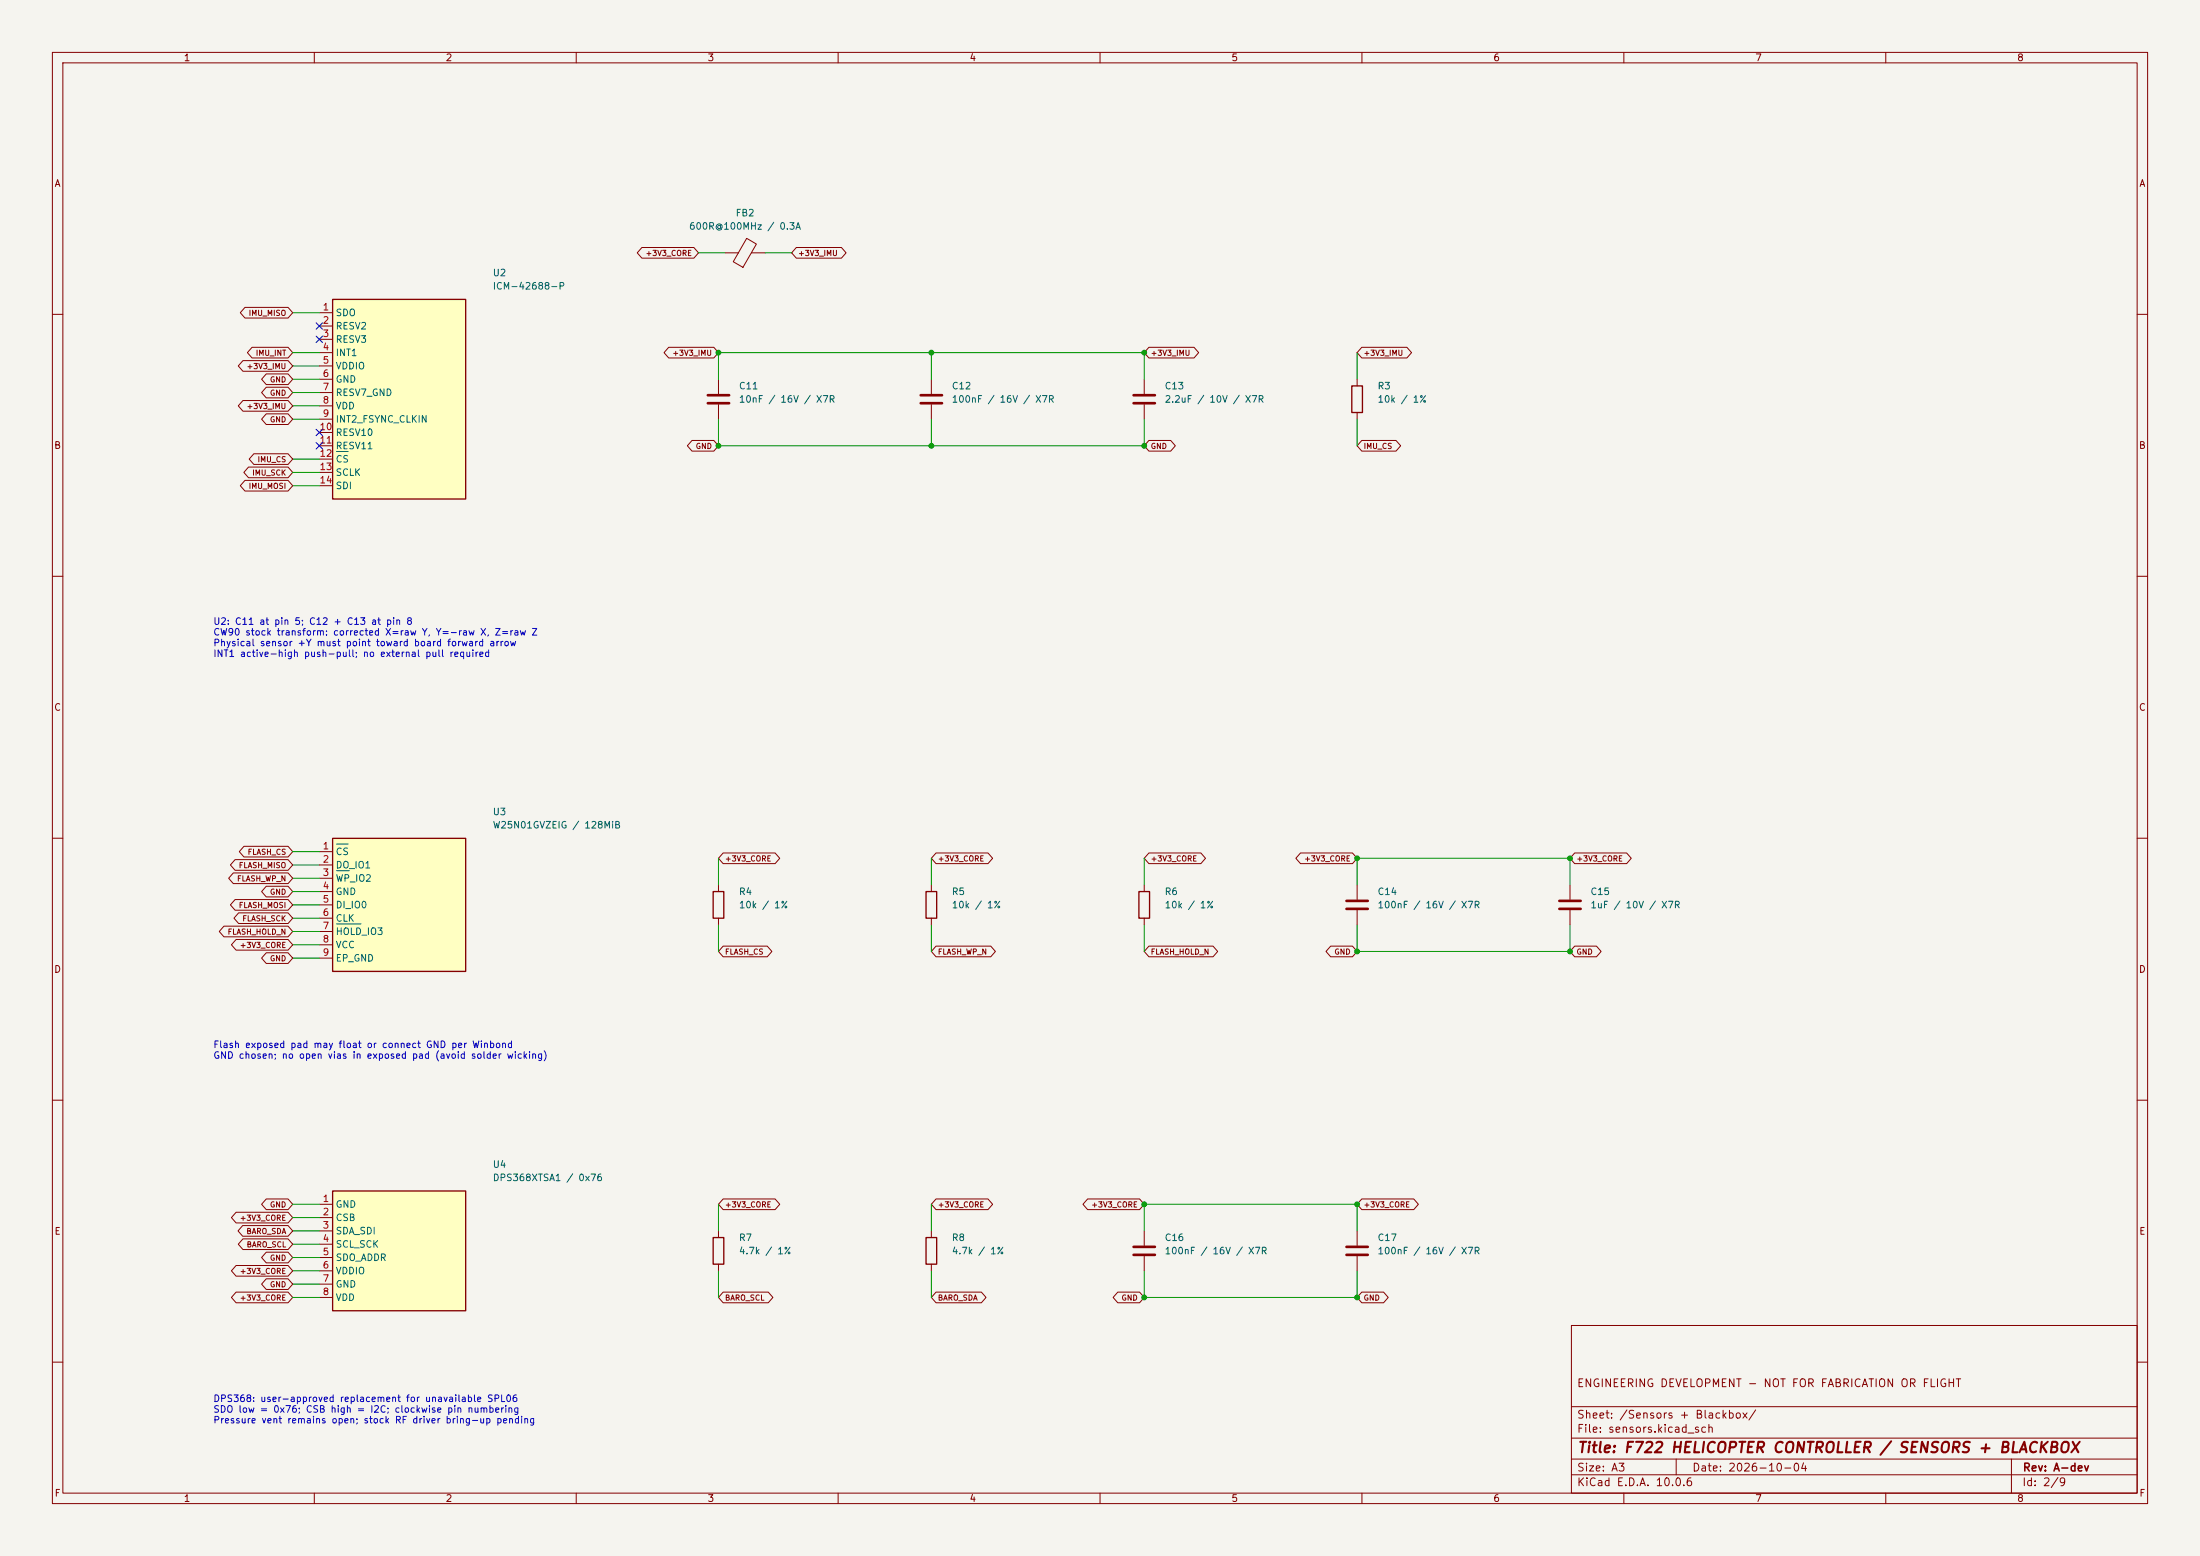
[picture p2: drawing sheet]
(kicad_sch (version 20250114) (generator "eeschema") (paper "A3") (title_block (title "F722 HELICOPTER CONTROLLER / SENSORS + BLACKBOX") (date "2026-10-04") (rev "A-dev") (comment 1 "ENGINEERING DEVELOPMENT - NOT FOR FABRICATION OR FLIGHT")) (lib_symbols (symbol "F722_Heli:ICM42688P" (exclude_from_sim no) (in_bom yes) (on_board yes) (property "Reference" "U" (at 0 21.59 0) (effects (font (size 1.27 1.27)))) (property "Value" "ICM42688P" (at 0 24.130000000000003 0) (effects (font (size 1.27 1.27)))) (symbol "ICM42688P_0_1" (rectangle (start -12.7 19.05) (end 12.7 -19.05) (stroke (width 0.254) (type default)) (fill (type background)))) (symbol "ICM42688P_1_1" (pin output line (at -15.24 16.51 0) (length 2.54) (name "SDO" (effects (font (size 1.27 1.27)))) (number "1" (effects (font (size 1.27 1.27))))) (pin passive line (at -15.24 13.97 0) (length 2.54) (name "RESV2" (effects (font (size 1.27 1.27)))) (number "2" (effects (font (size 1.27 1.27))))) (pin passive line (at -15.24 11.43 0) (length 2.54) (name "RESV3" (effects (font (size 1.27 1.27)))) (number "3" (effects (font (size 1.27 1.27))))) (pin output line (at -15.24 8.89 0) (length 2.54) (name "INT1" (effects (font (size 1.27 1.27)))) (number "4" (effects (font (size 1.27 1.27))))) (pin power_in line (at -15.24 6.350000000000001 0) (length 2.54) (name "VDDIO" (effects (font (size 1.27 1.27)))) (number "5" (effects (font (size 1.27 1.27))))) (pin power_in line (at -15.24 3.8100000000000005 0) (length 2.54) (name "GND" (effects (font (size 1.27 1.27)))) (number "6" (effects (font (size 1.27 1.27))))) (pin power_in line (at -15.24 1.2699999999999996 0) (length 2.54) (name "RESV7_GND" (effects (font (size 1.27 1.27)))) (number "7" (effects (font (size 1.27 1.27))))) (pin power_in line (at -15.24 -1.2699999999999996 0) (length 2.54) (name "VDD" (effects (font (size 1.27 1.27)))) (number "8" (effects (font (size 1.27 1.27))))) (pin input line (at -15.24 -3.8099999999999987 0) (length 2.54) (name "INT2_FSYNC_CLKIN" (effects (font (size 1.27 1.27)))) (number "9" (effects (font (size 1.27 1.27))))) (pin passive line (at -15.24 -6.349999999999998 0) (length 2.54) (name "RESV10" (effects (font (size 1.27 1.27)))) (number "10" (effects (font (size 1.27 1.27))))) (pin passive line (at -15.24 -8.89 0) (length 2.54) (name "RESV11" (effects (font (size 1.27 1.27)))) (number "11" (effects (font (size 1.27 1.27))))) (pin input line (at -15.24 -11.43 0) (length 2.54) (name "~{CS}" (effects (font (size 1.27 1.27)))) (number "12" (effects (font (size 1.27 1.27))))) (pin input line (at -15.24 -13.970000000000002 0) (length 2.54) (name "SCLK" (effects (font (size 1.27 1.27)))) (number "13" (effects (font (size 1.27 1.27))))) (pin input line (at -15.24 -16.51 0) (length 2.54) (name "SDI" (effects (font (size 1.27 1.27)))) (number "14" (effects (font (size 1.27 1.27)))))) (property "ki_fp_filters" "F722_Heli:LGA-14_3x2.5mm_P0.5mm_LayoutBorder3x4y" (at 0 0 0) (effects (font (size 1.27 1.27)) (hide yes)))) (symbol "F722_Heli:FerriteBead" (pin_numbers (hide yes)) (pin_names (offset 0)) (exclude_from_sim no) (in_bom yes) (on_board yes) (property "Reference" "FB" (at -3.81 0.635 90) (effects (font (size 1.27 1.27)))) (property "Value" "FerriteBead" (at 3.81 0 90) (effects (font (size 1.27 1.27)))) (property "Footprint" "" (at -1.778 0 90) (effects (font (size 1.27 1.27)) (hide yes))) (property "Datasheet" "~" (at 0 0 0) (effects (font (size 1.27 1.27)) (hide yes))) (property "Description" "Ferrite bead" (at 0 0 0) (effects (font (size 1.27 1.27)) (hide yes))) (property "ki_keywords" "L ferrite bead inductor filter" (at 0 0 0) (effects (font (size 1.27 1.27)) (hide yes))) (property "ki_fp_filters" "Inductor_* L_* *Ferrite* F722_Heli:Murata_BLM15AG_0402" (at 0 0 0) (effects (font (size 1.27 1.27)) (hide yes))) (symbol "FerriteBead_0_1" (polyline (pts (xy -2.7686 0.4064) (xy -1.7018 2.2606) (xy 2.7686 -0.3048) (xy 1.6764 -2.159) (xy -2.7686 0.4064)) (stroke (width 0) (type default)) (fill (type none))) (polyline (pts (xy 0 1.27) (xy 0 1.2954)) (stroke (width 0) (type default)) (fill (type none))) (polyline (pts (xy 0 -1.27) (xy 0 -1.2192)) (stroke (width 0) (type default)) (fill (type none)))) (symbol "FerriteBead_1_1" (pin passive line (at 0 3.81 270) (length 2.54) (name "~" (effects (font (size 1.27 1.27)))) (number "1" (effects (font (size 1.27 1.27))))) (pin passive line (at 0 -3.81 90) (length 2.54) (name "~" (effects (font (size 1.27 1.27)))) (number "2" (effects (font (size 1.27 1.27)))))) (embedded_fonts no)) (symbol "F722_Heli:C" (pin_numbers (hide yes)) (pin_names (offset 0.254)) (exclude_from_sim no) (in_bom yes) (on_board yes) (property "Reference" "C" (at 0.635 2.54 0) (effects (font (size 1.27 1.27)) (justify left))) (property "Value" "C" (at 0.635 -2.54 0) (effects (font (size 1.27 1.27)) (justify left))) (property "Footprint" "" (at 0.9652 -3.81 0) (effects (font (size 1.27 1.27)) (hide yes))) (property "Datasheet" "~" (at 0 0 0) (effects (font (size 1.27 1.27)) (hide yes))) (property "Description" "Unpolarized capacitor" (at 0 0 0) (effects (font (size 1.27 1.27)) (hide yes))) (property "ki_keywords" "cap capacitor" (at 0 0 0) (effects (font (size 1.27 1.27)) (hide yes))) (property "ki_fp_filters" "C_* F722_Heli:C_0402_1005Metric F722_Heli:C_0603_1608Metric F722_Heli:C_0805_2012Metric F722_Heli:Murata_GRM155Z71A225KE44_0402" (at 0 0 0) (effects (font (size 1.27 1.27)) (hide yes))) (symbol "C_0_1" (polyline (pts (xy -2.032 0.762) (xy 2.032 0.762)) (stroke (width 0.508) (type default)) (fill (type none))) (polyline (pts (xy -2.032 -0.762) (xy 2.032 -0.762)) (stroke (width 0.508) (type default)) (fill (type none)))) (symbol "C_1_1" (pin passive line (at 0 3.81 270) (length 2.794) (name "~" (effects (font (size 1.27 1.27)))) (number "1" (effects (font (size 1.27 1.27))))) (pin passive line (at 0 -3.81 90) (length 2.794) (name "~" (effects (font (size 1.27 1.27)))) (number "2" (effects (font (size 1.27 1.27)))))) (embedded_fonts no)) (symbol "F722_Heli:R" (pin_numbers (hide yes)) (pin_names (offset 0)) (exclude_from_sim no) (in_bom yes) (on_board yes) (property "Reference" "R" (at 2.032 0 90) (effects (font (size 1.27 1.27)))) (property "Value" "R" (at 0 0 90) (effects (font (size 1.27 1.27)))) (property "Footprint" "" (at -1.778 0 90) (effects (font (size 1.27 1.27)) (hide yes))) (property "Datasheet" "~" (at 0 0 0) (effects (font (size 1.27 1.27)) (hide yes))) (property "Description" "Resistor" (at 0 0 0) (effects (font (size 1.27 1.27)) (hide yes))) (property "ki_keywords" "R res resistor" (at 0 0 0) (effects (font (size 1.27 1.27)) (hide yes))) (property "ki_fp_filters" "R_* F722_Heli:Panasonic_ERJPA2_0402 F722_Heli:R_0402_1005Metric F722_Heli:R_0603_1608Metric F722_YAGEO:R_0201_0603Metric_YAGEO_AC" (at 0 0 0) (effects (font (size 1.27 1.27)) (hide yes))) (symbol "R_0_1" (rectangle (start -1.016 -2.54) (end 1.016 2.54) (stroke (width 0.254) (type default)) (fill (type none)))) (symbol "R_1_1" (pin passive line (at 0 3.81 270) (length 1.27) (name "~" (effects (font (size 1.27 1.27)))) (number "1" (effects (font (size 1.27 1.27))))) (pin passive line (at 0 -3.81 90) (length 1.27) (name "~" (effects (font (size 1.27 1.27)))) (number "2" (effects (font (size 1.27 1.27)))))) (embedded_fonts no)) (symbol "F722_Heli:W25N01GVZEIG" (exclude_from_sim no) (in_bom yes) (on_board yes) (property "Reference" "U" (at 0 15.239999999999998 0) (effects (font (size 1.27 1.27)))) (property "Value" "W25N01GVZEIG" (at 0 17.78 0) (effects (font (size 1.27 1.27)))) (symbol "W25N01GVZEIG_0_1" (rectangle (start -12.7 12.7) (end 12.7 -12.7) (stroke (width 0.254) (type default)) (fill (type background)))) (symbol "W25N01GVZEIG_1_1" (pin input line (at -15.24 10.16 0) (length 2.54) (name "~{CS}" (effects (font (size 1.27 1.27)))) (number "1" (effects (font (size 1.27 1.27))))) (pin bidirectional line (at -15.24 7.619999999999999 0) (length 2.54) (name "DO_IO1" (effects (font (size 1.27 1.27)))) (number "2" (effects (font (size 1.27 1.27))))) (pin bidirectional line (at -15.24 5.079999999999999 0) (length 2.54) (name "~{WP}_IO2" (effects (font (size 1.27 1.27)))) (number "3" (effects (font (size 1.27 1.27))))) (pin power_in line (at -15.24 2.539999999999999 0) (length 2.54) (name "GND" (effects (font (size 1.27 1.27)))) (number "4" (effects (font (size 1.27 1.27))))) (pin bidirectional line (at -15.24 0.0 0) (length 2.54) (name "DI_IO0" (effects (font (size 1.27 1.27)))) (number "5" (effects (font (size 1.27 1.27))))) (pin input line (at -15.24 -2.540000000000001 0) (length 2.54) (name "CLK" (effects (font (size 1.27 1.27)))) (number "6" (effects (font (size 1.27 1.27))))) (pin bidirectional line (at -15.24 -5.080000000000002 0) (length 2.54) (name "~{HOLD}_IO3" (effects (font (size 1.27 1.27)))) (number "7" (effects (font (size 1.27 1.27))))) (pin power_in line (at -15.24 -7.620000000000001 0) (length 2.54) (name "VCC" (effects (font (size 1.27 1.27)))) (number "8" (effects (font (size 1.27 1.27))))) (pin passive line (at -15.24 -10.16 0) (length 2.54) (name "EP_GND" (effects (font (size 1.27 1.27)))) (number "9" (effects (font (size 1.27 1.27)))))) (property "ki_fp_filters" "F722_Heli:WSON-8-1EP_8x6mm_P1.27mm_EP3.4x4.3mm" (at 0 0 0) (effects (font (size 1.27 1.27)) (hide yes)))) (symbol "F722_Heli:DPS368XTSA1" (exclude_from_sim no) (in_bom yes) (on_board yes) (property "Reference" "U" (at 0 13.969999999999999 0) (effects (font (size 1.27 1.27)))) (property "Value" "DPS368XTSA1" (at 0 16.509999999999998 0) (effects (font (size 1.27 1.27)))) (symbol "DPS368XTSA1_0_1" (rectangle (start -12.7 11.43) (end 12.7 -11.43) (stroke (width 0.254) (type default)) (fill (type background)))) (symbol "DPS368XTSA1_1_1" (pin power_in line (at -15.24 8.89 0) (length 2.54) (name "GND" (effects (font (size 1.27 1.27)))) (number "1" (effects (font (size 1.27 1.27))))) (pin input line (at -15.24 6.35 0) (length 2.54) (name "CSB" (effects (font (size 1.27 1.27)))) (number "2" (effects (font (size 1.27 1.27))))) (pin bidirectional line (at -15.24 3.8099999999999996 0) (length 2.54) (name "SDA_SDI" (effects (font (size 1.27 1.27)))) (number "3" (effects (font (size 1.27 1.27))))) (pin input line (at -15.24 1.2699999999999996 0) (length 2.54) (name "SCL_SCK" (effects (font (size 1.27 1.27)))) (number "4" (effects (font (size 1.27 1.27))))) (pin input line (at -15.24 -1.2699999999999996 0) (length 2.54) (name "SDO_ADDR" (effects (font (size 1.27 1.27)))) (number "5" (effects (font (size 1.27 1.27))))) (pin power_in line (at -15.24 -3.8100000000000005 0) (length 2.54) (name "VDDIO" (effects (font (size 1.27 1.27)))) (number "6" (effects (font (size 1.27 1.27))))) (pin power_in line (at -15.24 -6.350000000000001 0) (length 2.54) (name "GND" (effects (font (size 1.27 1.27)))) (number "7" (effects (font (size 1.27 1.27))))) (pin power_in line (at -15.24 -8.89 0) (length 2.54) (name "VDD" (effects (font (size 1.27 1.27)))) (number "8" (effects (font (size 1.27 1.27)))))) (property "ki_fp_filters" "F722_Heli:Infineon_DPS368_VLGA-8_2.5x2mm_SMD" (at 0 0 0) (effects (font (size 1.27 1.27)) (hide yes))))) (symbol (lib_id "F722_Heli:ICM42688P") (at 76.2 76.2 0) (unit 1) (in_bom yes) (on_board yes) (dnp no) (property "Reference" "U2" (at 93.98 52.07 0) (effects (font (size 1.27 1.27)) (justify left))) (property "Value" "ICM-42688-P" (at 93.98 54.61 0) (effects (font (size 1.27 1.27)) (justify left))) (property "Footprint" "F722_Heli:LGA-14_3x2.5mm_P0.5mm_LayoutBorder3x4y" (at 76.2 76.2 0) (effects (font (size 1 1)) (hide yes))) (property "MPN" "ICM-42688-P" (at 76.2 76.2 0) (effects (font (size 1 1)) (hide yes))) (property "Manufacturer" "TDK InvenSense" (at 76.2 76.2 0) (effects (font (size 1 1)) (hide yes))) (property "LCSC" "C1850418" (at 76.2 76.2 0) (effects (font (size 1 1)) (hide yes))) (property "Datasheet" "https://product.tdk.com/system/files/dam/doc/product/sensor/mortion-inertial/imu/data_sheet/ds-000347-icm-42688-p-v1.6.pdf" (at 76.2 76.2 0) (effects (font (size 1 1)) (hide yes))) (property "Supplier" "https://jlcpcb.com/partdetail/ICM-42688-P/C1850418" (at 76.2 76.2 0) (effects (font (size 1 1)) (hide yes))) (pin "1") (pin "2") (pin "3") (pin "4") (pin "5") (pin "6") (pin "7") (pin "8") (pin "9") (pin "10") (pin "11") (pin "12") (pin "13") (pin "14")) (wire (pts (xy 60.96 59.69) (xy 55.88 59.69)) (stroke (width 0) (type default))) (global_label "IMU_MISO" (shape bidirectional) (at 55.88 59.69 180.0) (effects (font (size 1.016 1.016)) (justify right)) (property "Intersheetrefs" "${INTERSHEET_REFS}" (at 55.88 59.69 180.0) (effects (font (size 1.016 1.016)) (hide yes)))) (no_connect (at 60.96 62.23)) (no_connect (at 60.96 64.77)) (wire (pts (xy 60.96 67.31) (xy 55.88 67.31)) (stroke (width 0) (type default))) (global_label "IMU_INT" (shape bidirectional) (at 55.88 67.31 180.0) (effects (font (size 1.016 1.016)) (justify right)) (property "Intersheetrefs" "${INTERSHEET_REFS}" (at 55.88 67.31 180.0) (effects (font (size 1.016 1.016)) (hide yes)))) (wire (pts (xy 60.96 69.85) (xy 55.88 69.85)) (stroke (width 0) (type default))) (global_label "+3V3_IMU" (shape bidirectional) (at 55.88 69.85 180.0) (effects (font (size 1.016 1.016)) (justify right)) (property "Intersheetrefs" "${INTERSHEET_REFS}" (at 55.88 69.85 180.0) (effects (font (size 1.016 1.016)) (hide yes)))) (wire (pts (xy 60.96 72.39) (xy 55.88 72.39)) (stroke (width 0) (type default))) (global_label "GND" (shape bidirectional) (at 55.88 72.39 180.0) (effects (font (size 1.016 1.016)) (justify right)) (property "Intersheetrefs" "${INTERSHEET_REFS}" (at 55.88 72.39 180.0) (effects (font (size 1.016 1.016)) (hide yes)))) (wire (pts (xy 60.96 74.93) (xy 55.88 74.93)) (stroke (width 0) (type default))) (global_label "GND" (shape bidirectional) (at 55.88 74.93 180.0) (effects (font (size 1.016 1.016)) (justify right)) (property "Intersheetrefs" "${INTERSHEET_REFS}" (at 55.88 74.93 180.0) (effects (font (size 1.016 1.016)) (hide yes)))) (wire (pts (xy 60.96 77.47) (xy 55.88 77.47)) (stroke (width 0) (type default))) (global_label "+3V3_IMU" (shape bidirectional) (at 55.88 77.47 180.0) (effects (font (size 1.016 1.016)) (justify right)) (property "Intersheetrefs" "${INTERSHEET_REFS}" (at 55.88 77.47 180.0) (effects (font (size 1.016 1.016)) (hide yes)))) (wire (pts (xy 60.96 80.01) (xy 55.88 80.01)) (stroke (width 0) (type default))) (global_label "GND" (shape bidirectional) (at 55.88 80.01 180.0) (effects (font (size 1.016 1.016)) (justify right)) (property "Intersheetrefs" "${INTERSHEET_REFS}" (at 55.88 80.01 180.0) (effects (font (size 1.016 1.016)) (hide yes)))) (no_connect (at 60.96 82.55)) (no_connect (at 60.96 85.09)) (wire (pts (xy 60.96 87.63) (xy 55.88 87.63)) (stroke (width 0) (type default))) (global_label "IMU_CS" (shape bidirectional) (at 55.88 87.63 180.0) (effects (font (size 1.016 1.016)) (justify right)) (property "Intersheetrefs" "${INTERSHEET_REFS}" (at 55.88 87.63 180.0) (effects (font (size 1.016 1.016)) (hide yes)))) (wire (pts (xy 60.96 90.17) (xy 55.88 90.17)) (stroke (width 0) (type default))) (global_label "IMU_SCK" (shape bidirectional) (at 55.88 90.17 180.0) (effects (font (size 1.016 1.016)) (justify right)) (property "Intersheetrefs" "${INTERSHEET_REFS}" (at 55.88 90.17 180.0) (effects (font (size 1.016 1.016)) (hide yes)))) (wire (pts (xy 60.96 92.71) (xy 55.88 92.71)) (stroke (width 0) (type default))) (global_label "IMU_MOSI" (shape bidirectional) (at 55.88 92.71 180.0) (effects (font (size 1.016 1.016)) (justify right)) (property "Intersheetrefs" "${INTERSHEET_REFS}" (at 55.88 92.71 180.0) (effects (font (size 1.016 1.016)) (hide yes)))) (symbol (lib_id "F722_Heli:FerriteBead") (at 142.24 48.26 90) (unit 1) (in_bom yes) (on_board yes) (dnp no) (property "Reference" "FB2" (at 142.24 40.64 90) (effects (font (size 1.27 1.27)))) (property "Value" "600R@100MHz / 0.3A" (at 142.24 43.18 90) (effects (font (size 1.27 1.27)))) (property "Footprint" "F722_Heli:Murata_BLM15AG_0402" (at 142.24 48.26 0) (effects (font (size 1 1)) (hide yes))) (property "MPN" "BLM15AG601SN1D" (at 142.24 48.26 0) (effects (font (size 1 1)) (hide yes))) (property "Manufacturer" "Murata" (at 142.24 48.26 0) (effects (font (size 1 1)) (hide yes))) (property "LCSC" "C76884" (at 142.24 48.26 0) (effects (font (size 1 1)) (hide yes))) (property "Datasheet" "https://www.murata.com/products/productdata/8796740059166/ENFA0018.pdf?1730777411000=" (at 142.24 48.26 0) (effects (font (size 1 1)) (hide yes))) (property "Supplier" "https://jlcpcb.com/partdetail/BLM15AG601SN1D/C76884" (at 142.24 48.26 0) (effects (font (size 1 1)) (hide yes))) (pin "1") (pin "2")) (wire (pts (xy 138.43 48.26) (xy 133.35 48.26)) (stroke (width 0) (type default))) (global_label "+3V3_CORE" (shape bidirectional) (at 133.35 48.26 180.0) (effects (font (size 1.016 1.016)) (justify right)) (property "Intersheetrefs" "${INTERSHEET_REFS}" (at 133.35 48.26 180.0) (effects (font (size 1.016 1.016)) (hide yes)))) (wire (pts (xy 146.05 48.26) (xy 151.13 48.26)) (stroke (width 0) (type default))) (global_label "+3V3_IMU" (shape bidirectional) (at 151.13 48.26 0.0) (effects (font (size 1.016 1.016)) (justify left)) (property "Intersheetrefs" "${INTERSHEET_REFS}" (at 151.13 48.26 0.0) (effects (font (size 1.016 1.016)) (hide yes)))) (symbol (lib_id "F722_Heli:C") (at 137.16 76.2 0) (unit 1) (in_bom yes) (on_board yes) (dnp no) (property "Reference" "C11" (at 140.97 73.66 0) (effects (font (size 1.27 1.27)) (justify left))) (property "Value" "10nF / 16V / X7R" (at 140.97 76.2 0) (effects (font (size 1.27 1.27)) (justify left))) (property "Footprint" "F722_Heli:C_0402_1005Metric" (at 137.16 76.2 0) (effects (font (size 1 1)) (hide yes))) (property "MPN" "CL05B103KO5NNNC" (at 137.16 76.2 0) (effects (font (size 1 1)) (hide yes))) (property "Manufacturer" "Samsung Electro-Mechanics" (at 137.16 76.2 0) (effects (font (size 1 1)) (hide yes))) (property "LCSC" "C318577" (at 137.16 76.2 0) (effects (font (size 1 1)) (hide yes))) (property "Supplier" "https://www.lcsc.com/product-detail/C318577.html" (at 137.16 76.2 0) (effects (font (size 1 1)) (hide yes))) (pin "1") (pin "2")) (wire (pts (xy 137.16 72.39) (xy 137.16 67.31)) (stroke (width 0) (type default))) (global_label "+3V3_IMU" (shape bidirectional) (at 137.16 67.31 180) (effects (font (size 1.016 1.016)) (justify right)) (property "Intersheetrefs" "${INTERSHEET_REFS}" (at 137.16 67.31 0) (effects (font (size 1.016 1.016)) (hide yes)))) (wire (pts (xy 137.16 80.01) (xy 137.16 85.09)) (stroke (width 0) (type default))) (global_label "GND" (shape bidirectional) (at 137.16 85.09 180) (effects (font (size 1.016 1.016)) (justify right)) (property "Intersheetrefs" "${INTERSHEET_REFS}" (at 137.16 85.09 0) (effects (font (size 1.016 1.016)) (hide yes)))) (symbol (lib_id "F722_Heli:C") (at 177.8 76.2 0) (unit 1) (in_bom yes) (on_board yes) (dnp no) (property "Reference" "C12" (at 181.61 73.66 0) (effects (font (size 1.27 1.27)) (justify left))) (property "Value" "100nF / 16V / X7R" (at 181.61 76.2 0) (effects (font (size 1.27 1.27)) (justify left))) (property "Footprint" "F722_Heli:C_0402_1005Metric" (at 177.8 76.2 0) (effects (font (size 1 1)) (hide yes))) (property "MPN" "CL05B104KO5NNNC" (at 177.8 76.2 0) (effects (font (size 1 1)) (hide yes))) (property "Manufacturer" "Samsung Electro-Mechanics" (at 177.8 76.2 0) (effects (font (size 1 1)) (hide yes))) (property "LCSC" "C1525" (at 177.8 76.2 0) (effects (font (size 1 1)) (hide yes))) (property "Supplier" "https://www.lcsc.com/product-detail/C1525.html" (at 177.8 76.2 0) (effects (font (size 1 1)) (hide yes))) (pin "1") (pin "2")) (wire (pts (xy 177.8 72.39) (xy 177.8 67.31)) (stroke (width 0) (type default))) (wire (pts (xy 177.8 80.01) (xy 177.8 85.09)) (stroke (width 0) (type default))) (symbol (lib_id "F722_Heli:C") (at 218.44 76.2 0) (unit 1) (in_bom yes) (on_board yes) (dnp no) (property "Reference" "C13" (at 222.25 73.66 0) (effects (font (size 1.27 1.27)) (justify left))) (property "Value" "2.2uF / 10V / X7R" (at 222.25 76.2 0) (effects (font (size 1.27 1.27)) (justify left))) (property "Footprint" "F722_Heli:C_0603_1608Metric" (at 218.44 76.2 0) (effects (font (size 1 1)) (hide yes))) (property "MPN" "CL10B225KP8NNNC" (at 218.44 76.2 0) (effects (font (size 1 1)) (hide yes))) (property "Manufacturer" "Samsung Electro-Mechanics" (at 218.44 76.2 0) (effects (font (size 1 1)) (hide yes))) (property "LCSC" "C100082" (at 218.44 76.2 0) (effects (font (size 1 1)) (hide yes))) (property "Supplier" "https://www.lcsc.com/product-detail/C100082.html" (at 218.44 76.2 0) (effects (font (size 1 1)) (hide yes))) (pin "1") (pin "2")) (wire (pts (xy 218.44 72.39) (xy 218.44 67.31)) (stroke (width 0) (type default))) (global_label "+3V3_IMU" (shape bidirectional) (at 218.44 67.31 0) (effects (font (size 1.016 1.016)) (justify left)) (property "Intersheetrefs" "${INTERSHEET_REFS}" (at 218.44 67.31 0) (effects (font (size 1.016 1.016)) (hide yes)))) (wire (pts (xy 218.44 80.01) (xy 218.44 85.09)) (stroke (width 0) (type default))) (global_label "GND" (shape bidirectional) (at 218.44 85.09 0) (effects (font (size 1.016 1.016)) (justify left)) (property "Intersheetrefs" "${INTERSHEET_REFS}" (at 218.44 85.09 0) (effects (font (size 1.016 1.016)) (hide yes)))) (symbol (lib_id "F722_Heli:R") (at 259.08 76.2 0) (unit 1) (in_bom yes) (on_board yes) (dnp no) (property "Reference" "R3" (at 262.89 73.66 0) (effects (font (size 1.27 1.27)) (justify left))) (property "Value" "10k / 1%" (at 262.89 76.2 0) (effects (font (size 1.27 1.27)) (justify left))) (property "Footprint" "F722_Heli:R_0402_1005Metric" (at 259.08 76.2 0) (effects (font (size 1 1)) (hide yes))) (property "MPN" "0402WGF1002TCE" (at 259.08 76.2 0) (effects (font (size 1 1)) (hide yes))) (property "Manufacturer" "UNI-ROYAL (Uniroyal Elec)" (at 259.08 76.2 0) (effects (font (size 1 1)) (hide yes))) (property "LCSC" "C25744" (at 259.08 76.2 0) (effects (font (size 1 1)) (hide yes))) (property "Supplier" "https://jlcpcb.com/partdetail/26487-0402WGF1002TCE/C25744" (at 259.08 76.2 0) (effects (font (size 1 1)) (hide yes))) (pin "1") (pin "2")) (wire (pts (xy 259.08 72.39) (xy 259.08 67.31)) (stroke (width 0) (type default))) (global_label "+3V3_IMU" (shape bidirectional) (at 259.08 67.31 0) (effects (font (size 1.016 1.016)) (justify left)) (property "Intersheetrefs" "${INTERSHEET_REFS}" (at 259.08 67.31 0) (effects (font (size 1.016 1.016)) (hide yes)))) (wire (pts (xy 259.08 80.01) (xy 259.08 85.09)) (stroke (width 0) (type default))) (global_label "IMU_CS" (shape bidirectional) (at 259.08 85.09 0) (effects (font (size 1.016 1.016)) (justify left)) (property "Intersheetrefs" "${INTERSHEET_REFS}" (at 259.08 85.09 0) (effects (font (size 1.016 1.016)) (hide yes)))) (text "U2: C11 at pin 5; C12 + C13 at pin 8\nCW90 stock transform: corrected X=raw Y, Y=-raw X, Z=raw Z\nPhysical sensor +Y must point toward board forward arrow\nINT1 active-high push-pull; no external pull required" (at 40.64 121.92 0) (effects (font (size 1.27 1.27)) (justify left))) (symbol (lib_id "F722_Heli:W25N01GVZEIG") (at 76.2 172.72 0) (unit 1) (in_bom yes) (on_board yes) (dnp no) (property "Reference" "U3" (at 93.98 154.94 0) (effects (font (size 1.27 1.27)) (justify left))) (property "Value" "W25N01GVZEIG / 128MiB" (at 93.98 157.48 0) (effects (font (size 1.27 1.27)) (justify left))) (property "Footprint" "F722_Heli:WSON-8-1EP_8x6mm_P1.27mm_EP3.4x4.3mm" (at 76.2 172.72 0) (effects (font (size 1 1)) (hide yes))) (property "MPN" "W25N01GVZEIG" (at 76.2 172.72 0) (effects (font (size 1 1)) (hide yes))) (property "Manufacturer" "Winbond" (at 76.2 172.72 0) (effects (font (size 1 1)) (hide yes))) (property "LCSC" "C88868" (at 76.2 172.72 0) (effects (font (size 1 1)) (hide yes))) (property "Datasheet" "https://www.mouser.com/pdfDocs/W25N01GV_DS.pdf" (at 76.2 172.72 0) (effects (font (size 1 1)) (hide yes))) (property "Supplier" "https://jlcpcb.com/partdetail/W25N01GVZEIG/C88868" (at 76.2 172.72 0) (effects (font (size 1 1)) (hide yes))) (pin "1") (pin "2") (pin "3") (pin "4") (pin "5") (pin "6") (pin "7") (pin "8") (pin "9")) (wire (pts (xy 60.96 162.56) (xy 55.88 162.56)) (stroke (width 0) (type default))) (global_label "FLASH_CS" (shape bidirectional) (at 55.88 162.56 180.0) (effects (font (size 1.016 1.016)) (justify right)) (property "Intersheetrefs" "${INTERSHEET_REFS}" (at 55.88 162.56 180.0) (effects (font (size 1.016 1.016)) (hide yes)))) (wire (pts (xy 60.96 165.1) (xy 55.88 165.1)) (stroke (width 0) (type default))) (global_label "FLASH_MISO" (shape bidirectional) (at 55.88 165.1 180.0) (effects (font (size 1.016 1.016)) (justify right)) (property "Intersheetrefs" "${INTERSHEET_REFS}" (at 55.88 165.1 180.0) (effects (font (size 1.016 1.016)) (hide yes)))) (wire (pts (xy 60.96 167.64) (xy 55.88 167.64)) (stroke (width 0) (type default))) (global_label "FLASH_WP_N" (shape bidirectional) (at 55.88 167.64 180.0) (effects (font (size 1.016 1.016)) (justify right)) (property "Intersheetrefs" "${INTERSHEET_REFS}" (at 55.88 167.64 180.0) (effects (font (size 1.016 1.016)) (hide yes)))) (wire (pts (xy 60.96 170.18) (xy 55.88 170.18)) (stroke (width 0) (type default))) (global_label "GND" (shape bidirectional) (at 55.88 170.18 180.0) (effects (font (size 1.016 1.016)) (justify right)) (property "Intersheetrefs" "${INTERSHEET_REFS}" (at 55.88 170.18 180.0) (effects (font (size 1.016 1.016)) (hide yes)))) (wire (pts (xy 60.96 172.72) (xy 55.88 172.72)) (stroke (width 0) (type default))) (global_label "FLASH_MOSI" (shape bidirectional) (at 55.88 172.72 180.0) (effects (font (size 1.016 1.016)) (justify right)) (property "Intersheetrefs" "${INTERSHEET_REFS}" (at 55.88 172.72 180.0) (effects (font (size 1.016 1.016)) (hide yes)))) (wire (pts (xy 60.96 175.26) (xy 55.88 175.26)) (stroke (width 0) (type default))) (global_label "FLASH_SCK" (shape bidirectional) (at 55.88 175.26 180.0) (effects (font (size 1.016 1.016)) (justify right)) (property "Intersheetrefs" "${INTERSHEET_REFS}" (at 55.88 175.26 180.0) (effects (font (size 1.016 1.016)) (hide yes)))) (wire (pts (xy 60.96 177.8) (xy 55.88 177.8)) (stroke (width 0) (type default))) (global_label "FLASH_HOLD_N" (shape bidirectional) (at 55.88 177.8 180.0) (effects (font (size 1.016 1.016)) (justify right)) (property "Intersheetrefs" "${INTERSHEET_REFS}" (at 55.88 177.8 180.0) (effects (font (size 1.016 1.016)) (hide yes)))) (wire (pts (xy 60.96 180.34) (xy 55.88 180.34)) (stroke (width 0) (type default))) (global_label "+3V3_CORE" (shape bidirectional) (at 55.88 180.34 180.0) (effects (font (size 1.016 1.016)) (justify right)) (property "Intersheetrefs" "${INTERSHEET_REFS}" (at 55.88 180.34 180.0) (effects (font (size 1.016 1.016)) (hide yes)))) (wire (pts (xy 60.96 182.88) (xy 55.88 182.88)) (stroke (width 0) (type default))) (global_label "GND" (shape bidirectional) (at 55.88 182.88 180.0) (effects (font (size 1.016 1.016)) (justify right)) (property "Intersheetrefs" "${INTERSHEET_REFS}" (at 55.88 182.88 180.0) (effects (font (size 1.016 1.016)) (hide yes)))) (symbol (lib_id "F722_Heli:R") (at 137.16 172.72 0) (unit 1) (in_bom yes) (on_board yes) (dnp no) (property "Reference" "R4" (at 140.97 170.18 0) (effects (font (size 1.27 1.27)) (justify left))) (property "Value" "10k / 1%" (at 140.97 172.72 0) (effects (font (size 1.27 1.27)) (justify left))) (property "Footprint" "F722_Heli:R_0402_1005Metric" (at 137.16 172.72 0) (effects (font (size 1 1)) (hide yes))) (property "MPN" "0402WGF1002TCE" (at 137.16 172.72 0) (effects (font (size 1 1)) (hide yes))) (property "Manufacturer" "UNI-ROYAL (Uniroyal Elec)" (at 137.16 172.72 0) (effects (font (size 1 1)) (hide yes))) (property "LCSC" "C25744" (at 137.16 172.72 0) (effects (font (size 1 1)) (hide yes))) (property "Supplier" "https://jlcpcb.com/partdetail/26487-0402WGF1002TCE/C25744" (at 137.16 172.72 0) (effects (font (size 1 1)) (hide yes))) (pin "1") (pin "2")) (wire (pts (xy 137.16 168.91) (xy 137.16 163.83)) (stroke (width 0) (type default))) (global_label "+3V3_CORE" (shape bidirectional) (at 137.16 163.83 0) (effects (font (size 1.016 1.016)) (justify left)) (property "Intersheetrefs" "${INTERSHEET_REFS}" (at 137.16 163.83 0) (effects (font (size 1.016 1.016)) (hide yes)))) (wire (pts (xy 137.16 176.53) (xy 137.16 181.61)) (stroke (width 0) (type default))) (global_label "FLASH_CS" (shape bidirectional) (at 137.16 181.61 0) (effects (font (size 1.016 1.016)) (justify left)) (property "Intersheetrefs" "${INTERSHEET_REFS}" (at 137.16 181.61 0) (effects (font (size 1.016 1.016)) (hide yes)))) (symbol (lib_id "F722_Heli:R") (at 177.8 172.72 0) (unit 1) (in_bom yes) (on_board yes) (dnp no) (property "Reference" "R5" (at 181.61 170.18 0) (effects (font (size 1.27 1.27)) (justify left))) (property "Value" "10k / 1%" (at 181.61 172.72 0) (effects (font (size 1.27 1.27)) (justify left))) (property "Footprint" "F722_Heli:R_0402_1005Metric_R5_ClearPin1Silk" (at 177.8 172.72 0) (effects (font (size 1 1)) (hide yes))) (property "MPN" "0402WGF1002TCE" (at 177.8 172.72 0) (effects (font (size 1 1)) (hide yes))) (property "Manufacturer" "UNI-ROYAL (Uniroyal Elec)" (at 177.8 172.72 0) (effects (font (size 1 1)) (hide yes))) (property "LCSC" "C25744" (at 177.8 172.72 0) (effects (font (size 1 1)) (hide yes))) (property "Supplier" "https://jlcpcb.com/partdetail/26487-0402WGF1002TCE/C25744" (at 177.8 172.72 0) (effects (font (size 1 1)) (hide yes))) (pin "1") (pin "2")) (wire (pts (xy 177.8 168.91) (xy 177.8 163.83)) (stroke (width 0) (type default))) (global_label "+3V3_CORE" (shape bidirectional) (at 177.8 163.83 0) (effects (font (size 1.016 1.016)) (justify left)) (property "Intersheetrefs" "${INTERSHEET_REFS}" (at 177.8 163.83 0) (effects (font (size 1.016 1.016)) (hide yes)))) (wire (pts (xy 177.8 176.53) (xy 177.8 181.61)) (stroke (width 0) (type default))) (global_label "FLASH_WP_N" (shape bidirectional) (at 177.8 181.61 0) (effects (font (size 1.016 1.016)) (justify left)) (property "Intersheetrefs" "${INTERSHEET_REFS}" (at 177.8 181.61 0) (effects (font (size 1.016 1.016)) (hide yes)))) (symbol (lib_id "F722_Heli:R") (at 218.44 172.72 0) (unit 1) (in_bom yes) (on_board yes) (dnp no) (property "Reference" "R6" (at 222.25 170.18 0) (effects (font (size 1.27 1.27)) (justify left))) (property "Value" "10k / 1%" (at 222.25 172.72 0) (effects (font (size 1.27 1.27)) (justify left))) (property "Footprint" "F722_Heli:R_0402_1005Metric" (at 218.44 172.72 0) (effects (font (size 1 1)) (hide yes))) (property "MPN" "0402WGF1002TCE" (at 218.44 172.72 0) (effects (font (size 1 1)) (hide yes))) (property "Manufacturer" "UNI-ROYAL (Uniroyal Elec)" (at 218.44 172.72 0) (effects (font (size 1 1)) (hide yes))) (property "LCSC" "C25744" (at 218.44 172.72 0) (effects (font (size 1 1)) (hide yes))) (property "Supplier" "https://jlcpcb.com/partdetail/26487-0402WGF1002TCE/C25744" (at 218.44 172.72 0) (effects (font (size 1 1)) (hide yes))) (pin "1") (pin "2")) (wire (pts (xy 218.44 168.91) (xy 218.44 163.83)) (stroke (width 0) (type default))) (global_label "+3V3_CORE" (shape bidirectional) (at 218.44 163.83 0) (effects (font (size 1.016 1.016)) (justify left)) (property "Intersheetrefs" "${INTERSHEET_REFS}" (at 218.44 163.83 0) (effects (font (size 1.016 1.016)) (hide yes)))) (wire (pts (xy 218.44 176.53) (xy 218.44 181.61)) (stroke (width 0) (type default))) (global_label "FLASH_HOLD_N" (shape bidirectional) (at 218.44 181.61 0) (effects (font (size 1.016 1.016)) (justify left)) (property "Intersheetrefs" "${INTERSHEET_REFS}" (at 218.44 181.61 0) (effects (font (size 1.016 1.016)) (hide yes)))) (symbol (lib_id "F722_Heli:C") (at 259.08 172.72 0) (unit 1) (in_bom yes) (on_board yes) (dnp no) (property "Reference" "C14" (at 262.89 170.18 0) (effects (font (size 1.27 1.27)) (justify left))) (property "Value" "100nF / 16V / X7R" (at 262.89 172.72 0) (effects (font (size 1.27 1.27)) (justify left))) (property "Footprint" "F722_Heli:C_0402_1005Metric" (at 259.08 172.72 0) (effects (font (size 1 1)) (hide yes))) (property "MPN" "CL05B104KO5NNNC" (at 259.08 172.72 0) (effects (font (size 1 1)) (hide yes))) (property "Manufacturer" "Samsung Electro-Mechanics" (at 259.08 172.72 0) (effects (font (size 1 1)) (hide yes))) (property "LCSC" "C1525" (at 259.08 172.72 0) (effects (font (size 1 1)) (hide yes))) (property "Supplier" "https://www.lcsc.com/product-detail/C1525.html" (at 259.08 172.72 0) (effects (font (size 1 1)) (hide yes))) (pin "1") (pin "2")) (wire (pts (xy 259.08 168.91) (xy 259.08 163.83)) (stroke (width 0) (type default))) (global_label "+3V3_CORE" (shape bidirectional) (at 259.08 163.83 180) (effects (font (size 1.016 1.016)) (justify right)) (property "Intersheetrefs" "${INTERSHEET_REFS}" (at 259.08 163.83 0) (effects (font (size 1.016 1.016)) (hide yes)))) (wire (pts (xy 259.08 176.53) (xy 259.08 181.61)) (stroke (width 0) (type default))) (global_label "GND" (shape bidirectional) (at 259.08 181.61 180) (effects (font (size 1.016 1.016)) (justify right)) (property "Intersheetrefs" "${INTERSHEET_REFS}" (at 259.08 181.61 0) (effects (font (size 1.016 1.016)) (hide yes)))) (symbol (lib_id "F722_Heli:C") (at 299.72 172.72 0) (unit 1) (in_bom yes) (on_board yes) (dnp no) (property "Reference" "C15" (at 303.53000000000003 170.18 0) (effects (font (size 1.27 1.27)) (justify left))) (property "Value" "1uF / 10V / X7R" (at 303.53000000000003 172.72 0) (effects (font (size 1.27 1.27)) (justify left))) (property "Footprint" "F722_Heli:C_0603_1608Metric" (at 299.72 172.72 0) (effects (font (size 1 1)) (hide yes))) (property "MPN" "CL10B105KP8NNNC" (at 299.72 172.72 0) (effects (font (size 1 1)) (hide yes))) (property "Manufacturer" "Samsung Electro-Mechanics" (at 299.72 172.72 0) (effects (font (size 1 1)) (hide yes))) (property "LCSC" "C95843" (at 299.72 172.72 0) (effects (font (size 1 1)) (hide yes))) (property "Supplier" "https://www.lcsc.com/product-detail/C95843.html" (at 299.72 172.72 0) (effects (font (size 1 1)) (hide yes))) (pin "1") (pin "2")) (wire (pts (xy 299.72 168.91) (xy 299.72 163.83)) (stroke (width 0) (type default))) (global_label "+3V3_CORE" (shape bidirectional) (at 299.72 163.83 0) (effects (font (size 1.016 1.016)) (justify left)) (property "Intersheetrefs" "${INTERSHEET_REFS}" (at 299.72 163.83 0) (effects (font (size 1.016 1.016)) (hide yes)))) (wire (pts (xy 299.72 176.53) (xy 299.72 181.61)) (stroke (width 0) (type default))) (global_label "GND" (shape bidirectional) (at 299.72 181.61 0) (effects (font (size 1.016 1.016)) (justify left)) (property "Intersheetrefs" "${INTERSHEET_REFS}" (at 299.72 181.61 0) (effects (font (size 1.016 1.016)) (hide yes)))) (text "Flash exposed pad may float or connect GND per Winbond\nGND chosen; no open vias in exposed pad (avoid solder wicking)" (at 40.64 200.66 0) (effects (font (size 1.27 1.27)) (justify left))) (symbol (lib_id "F722_Heli:DPS368XTSA1") (at 76.2 238.76 0) (unit 1) (in_bom yes) (on_board yes) (dnp no) (property "Reference" "U4" (at 93.98 222.25 0) (effects (font (size 1.27 1.27)) (justify left))) (property "Value" "DPS368XTSA1 / 0x76" (at 93.98 224.79 0) (effects (font (size 1.27 1.27)) (justify left))) (property "Footprint" "F722_Heli:Infineon_DPS368_VLGA-8_2.5x2mm_SMD" (at 76.2 238.76 0) (effects (font (size 1 1)) (hide yes))) (property "MPN" "DPS368XTSA1" (at 76.2 238.76 0) (effects (font (size 1 1)) (hide yes))) (property "Manufacturer" "Infineon Technologies" (at 76.2 238.76 0) (effects (font (size 1 1)) (hide yes))) (property "LCSC" "C3232508" (at 76.2 238.76 0) (effects (font (size 1 1)) (hide yes))) (property "Datasheet" "https://www.infineon.com/assets/row/public/documents/24/49/infineon-dps368-datasheet-en.pdf" (at 76.2 238.76 0) (effects (font (size 1 1)) (hide yes))) (property "Supplier" "https://jlcpcb.com/partdetail/InfineonTechnologies-DPS368XTSA1/C3232508" (at 76.2 238.76 0) (effects (font (size 1 1)) (hide yes))) (pin "1") (pin "2") (pin "3") (pin "4") (pin "5") (pin "6") (pin "7") (pin "8")) (wire (pts (xy 60.96 229.87) (xy 55.88 229.87)) (stroke (width 0) (type default))) (global_label "GND" (shape bidirectional) (at 55.88 229.87 180.0) (effects (font (size 1.016 1.016)) (justify right)) (property "Intersheetrefs" "${INTERSHEET_REFS}" (at 55.88 229.87 180.0) (effects (font (size 1.016 1.016)) (hide yes)))) (wire (pts (xy 60.96 232.41) (xy 55.88 232.41)) (stroke (width 0) (type default))) (global_label "+3V3_CORE" (shape bidirectional) (at 55.88 232.41 180.0) (effects (font (size 1.016 1.016)) (justify right)) (property "Intersheetrefs" "${INTERSHEET_REFS}" (at 55.88 232.41 180.0) (effects (font (size 1.016 1.016)) (hide yes)))) (wire (pts (xy 60.96 234.95) (xy 55.88 234.95)) (stroke (width 0) (type default))) (global_label "BARO_SDA" (shape bidirectional) (at 55.88 234.95 180.0) (effects (font (size 1.016 1.016)) (justify right)) (property "Intersheetrefs" "${INTERSHEET_REFS}" (at 55.88 234.95 180.0) (effects (font (size 1.016 1.016)) (hide yes)))) (wire (pts (xy 60.96 237.49) (xy 55.88 237.49)) (stroke (width 0) (type default))) (global_label "BARO_SCL" (shape bidirectional) (at 55.88 237.49 180.0) (effects (font (size 1.016 1.016)) (justify right)) (property "Intersheetrefs" "${INTERSHEET_REFS}" (at 55.88 237.49 180.0) (effects (font (size 1.016 1.016)) (hide yes)))) (wire (pts (xy 60.96 240.03) (xy 55.88 240.03)) (stroke (width 0) (type default))) (global_label "GND" (shape bidirectional) (at 55.88 240.03 180.0) (effects (font (size 1.016 1.016)) (justify right)) (property "Intersheetrefs" "${INTERSHEET_REFS}" (at 55.88 240.03 180.0) (effects (font (size 1.016 1.016)) (hide yes)))) (wire (pts (xy 60.96 242.57) (xy 55.88 242.57)) (stroke (width 0) (type default))) (global_label "+3V3_CORE" (shape bidirectional) (at 55.88 242.57 180.0) (effects (font (size 1.016 1.016)) (justify right)) (property "Intersheetrefs" "${INTERSHEET_REFS}" (at 55.88 242.57 180.0) (effects (font (size 1.016 1.016)) (hide yes)))) (wire (pts (xy 60.96 245.11) (xy 55.88 245.11)) (stroke (width 0) (type default))) (global_label "GND" (shape bidirectional) (at 55.88 245.11 180.0) (effects (font (size 1.016 1.016)) (justify right)) (property "Intersheetrefs" "${INTERSHEET_REFS}" (at 55.88 245.11 180.0) (effects (font (size 1.016 1.016)) (hide yes)))) (wire (pts (xy 60.96 247.65) (xy 55.88 247.65)) (stroke (width 0) (type default))) (global_label "+3V3_CORE" (shape bidirectional) (at 55.88 247.65 180.0) (effects (font (size 1.016 1.016)) (justify right)) (property "Intersheetrefs" "${INTERSHEET_REFS}" (at 55.88 247.65 180.0) (effects (font (size 1.016 1.016)) (hide yes)))) (symbol (lib_id "F722_Heli:R") (at 137.16 238.76 0) (unit 1) (in_bom yes) (on_board yes) (dnp no) (property "Reference" "R7" (at 140.97 236.22 0) (effects (font (size 1.27 1.27)) (justify left))) (property "Value" "4.7k / 1%" (at 140.97 238.76 0) (effects (font (size 1.27 1.27)) (justify left))) (property "Footprint" "F722_Heli:R_0402_1005Metric" (at 137.16 238.76 0) (effects (font (size 1 1)) (hide yes))) (property "MPN" "0402WGF4701TCE" (at 137.16 238.76 0) (effects (font (size 1 1)) (hide yes))) (property "Manufacturer" "UNI-ROYAL (Uniroyal Elec)" (at 137.16 238.76 0) (effects (font (size 1 1)) (hide yes))) (property "LCSC" "C25900" (at 137.16 238.76 0) (effects (font (size 1 1)) (hide yes))) (property "Supplier" "https://jlcpcb.com/partdetail/26643-0402WGF4701TCE/C25900" (at 137.16 238.76 0) (effects (font (size 1 1)) (hide yes))) (pin "1") (pin "2")) (wire (pts (xy 137.16 234.95) (xy 137.16 229.87)) (stroke (width 0) (type default))) (global_label "+3V3_CORE" (shape bidirectional) (at 137.16 229.87 0) (effects (font (size 1.016 1.016)) (justify left)) (property "Intersheetrefs" "${INTERSHEET_REFS}" (at 137.16 229.87 0) (effects (font (size 1.016 1.016)) (hide yes)))) (wire (pts (xy 137.16 242.57) (xy 137.16 247.65)) (stroke (width 0) (type default))) (global_label "BARO_SCL" (shape bidirectional) (at 137.16 247.65 0) (effects (font (size 1.016 1.016)) (justify left)) (property "Intersheetrefs" "${INTERSHEET_REFS}" (at 137.16 247.65 0) (effects (font (size 1.016 1.016)) (hide yes)))) (symbol (lib_id "F722_Heli:R") (at 177.8 238.76 0) (unit 1) (in_bom yes) (on_board yes) (dnp no) (property "Reference" "R8" (at 181.61 236.22 0) (effects (font (size 1.27 1.27)) (justify left))) (property "Value" "4.7k / 1%" (at 181.61 238.76 0) (effects (font (size 1.27 1.27)) (justify left))) (property "Footprint" "F722_Heli:R_0402_1005Metric" (at 177.8 238.76 0) (effects (font (size 1 1)) (hide yes))) (property "MPN" "0402WGF4701TCE" (at 177.8 238.76 0) (effects (font (size 1 1)) (hide yes))) (property "Manufacturer" "UNI-ROYAL (Uniroyal Elec)" (at 177.8 238.76 0) (effects (font (size 1 1)) (hide yes))) (property "LCSC" "C25900" (at 177.8 238.76 0) (effects (font (size 1 1)) (hide yes))) (property "Supplier" "https://jlcpcb.com/partdetail/26643-0402WGF4701TCE/C25900" (at 177.8 238.76 0) (effects (font (size 1 1)) (hide yes))) (pin "1") (pin "2")) (wire (pts (xy 177.8 234.95) (xy 177.8 229.87)) (stroke (width 0) (type default))) (global_label "+3V3_CORE" (shape bidirectional) (at 177.8 229.87 0) (effects (font (size 1.016 1.016)) (justify left)) (property "Intersheetrefs" "${INTERSHEET_REFS}" (at 177.8 229.87 0) (effects (font (size 1.016 1.016)) (hide yes)))) (wire (pts (xy 177.8 242.57) (xy 177.8 247.65)) (stroke (width 0) (type default))) (global_label "BARO_SDA" (shape bidirectional) (at 177.8 247.65 0) (effects (font (size 1.016 1.016)) (justify left)) (property "Intersheetrefs" "${INTERSHEET_REFS}" (at 177.8 247.65 0) (effects (font (size 1.016 1.016)) (hide yes)))) (symbol (lib_id "F722_Heli:C") (at 218.44 238.76 0) (unit 1) (in_bom yes) (on_board yes) (dnp no) (property "Reference" "C16" (at 222.25 236.22 0) (effects (font (size 1.27 1.27)) (justify left))) (property "Value" "100nF / 16V / X7R" (at 222.25 238.76 0) (effects (font (size 1.27 1.27)) (justify left))) (property "Footprint" "F722_Heli:C_0402_1005Metric" (at 218.44 238.76 0) (effects (font (size 1 1)) (hide yes))) (property "MPN" "CL05B104KO5NNNC" (at 218.44 238.76 0) (effects (font (size 1 1)) (hide yes))) (property "Manufacturer" "Samsung Electro-Mechanics" (at 218.44 238.76 0) (effects (font (size 1 1)) (hide yes))) (property "LCSC" "C1525" (at 218.44 238.76 0) (effects (font (size 1 1)) (hide yes))) (property "Supplier" "https://www.lcsc.com/product-detail/C1525.html" (at 218.44 238.76 0) (effects (font (size 1 1)) (hide yes))) (pin "1") (pin "2")) (wire (pts (xy 218.44 234.95) (xy 218.44 229.87)) (stroke (width 0) (type default))) (global_label "+3V3_CORE" (shape bidirectional) (at 218.44 229.87 180) (effects (font (size 1.016 1.016)) (justify right)) (property "Intersheetrefs" "${INTERSHEET_REFS}" (at 218.44 229.87 0) (effects (font (size 1.016 1.016)) (hide yes)))) (wire (pts (xy 218.44 242.57) (xy 218.44 247.65)) (stroke (width 0) (type default))) (global_label "GND" (shape bidirectional) (at 218.44 247.65 180) (effects (font (size 1.016 1.016)) (justify right)) (property "Intersheetrefs" "${INTERSHEET_REFS}" (at 218.44 247.65 0) (effects (font (size 1.016 1.016)) (hide yes)))) (symbol (lib_id "F722_Heli:C") (at 259.08 238.76 0) (unit 1) (in_bom yes) (on_board yes) (dnp no) (property "Reference" "C17" (at 262.89 236.22 0) (effects (font (size 1.27 1.27)) (justify left))) (property "Value" "100nF / 16V / X7R" (at 262.89 238.76 0) (effects (font (size 1.27 1.27)) (justify left))) (property "Footprint" "F722_Heli:C_0402_1005Metric" (at 259.08 238.76 0) (effects (font (size 1 1)) (hide yes))) (property "MPN" "CL05B104KO5NNNC" (at 259.08 238.76 0) (effects (font (size 1 1)) (hide yes))) (property "Manufacturer" "Samsung Electro-Mechanics" (at 259.08 238.76 0) (effects (font (size 1 1)) (hide yes))) (property "LCSC" "C1525" (at 259.08 238.76 0) (effects (font (size 1 1)) (hide yes))) (property "Supplier" "https://www.lcsc.com/product-detail/C1525.html" (at 259.08 238.76 0) (effects (font (size 1 1)) (hide yes))) (pin "1") (pin "2")) (wire (pts (xy 259.08 234.95) (xy 259.08 229.87)) (stroke (width 0) (type default))) (global_label "+3V3_CORE" (shape bidirectional) (at 259.08 229.87 0) (effects (font (size 1.016 1.016)) (justify left)) (property "Intersheetrefs" "${INTERSHEET_REFS}" (at 259.08 229.87 0) (effects (font (size 1.016 1.016)) (hide yes)))) (wire (pts (xy 259.08 242.57) (xy 259.08 247.65)) (stroke (width 0) (type default))) (global_label "GND" (shape bidirectional) (at 259.08 247.65 0) (effects (font (size 1.016 1.016)) (justify left)) (property "Intersheetrefs" "${INTERSHEET_REFS}" (at 259.08 247.65 0) (effects (font (size 1.016 1.016)) (hide yes)))) (text "DPS368: user-approved replacement for unavailable SPL06\nSDO low = 0x76; CSB high = I2C; clockwise pin numbering\nPressure vent remains open; stock RF driver bring-up pending" (at 40.64 269.24 0) (effects (font (size 1.27 1.27)) (justify left))) (sheet_instances (path "" (page "1"))) (wire (pts (xy 137.16 67.31) (xy 177.8 67.31)) (stroke (width 0) (type default))) (wire (pts (xy 177.8 67.31) (xy 218.44 67.31)) (stroke (width 0) (type default))) (junction (at 137.16 67.31) (diameter 0) (color 0 0 0 0)) (junction (at 177.8 67.31) (diameter 0) (color 0 0 0 0)) (junction (at 218.44 67.31) (diameter 0) (color 0 0 0 0)) (wire (pts (xy 137.16 85.09) (xy 177.8 85.09)) (stroke (width 0) (type default))) (wire (pts (xy 177.8 85.09) (xy 218.44 85.09)) (stroke (width 0) (type default))) (junction (at 137.16 85.09) (diameter 0) (color 0 0 0 0)) (junction (at 177.8 85.09) (diameter 0) (color 0 0 0 0)) (junction (at 218.44 85.09) (diameter 0) (color 0 0 0 0)) (wire (pts (xy 259.08 163.83) (xy 299.72 163.83)) (stroke (width 0) (type default))) (junction (at 259.08 163.83) (diameter 0) (color 0 0 0 0)) (junction (at 299.72 163.83) (diameter 0) (color 0 0 0 0)) (wire (pts (xy 259.08 181.61) (xy 299.72 181.61)) (stroke (width 0) (type default))) (junction (at 259.08 181.61) (diameter 0) (color 0 0 0 0)) (junction (at 299.72 181.61) (diameter 0) (color 0 0 0 0)) (wire (pts (xy 218.44 229.87) (xy 259.08 229.87)) (stroke (width 0) (type default))) (junction (at 218.44 229.87) (diameter 0) (color 0 0 0 0)) (junction (at 259.08 229.87) (diameter 0) (color 0 0 0 0)) (wire (pts (xy 218.44 247.65) (xy 259.08 247.65)) (stroke (width 0) (type default))) (junction (at 218.44 247.65) (diameter 0) (color 0 0 0 0)) (junction (at 259.08 247.65) (diameter 0) (color 0 0 0 0)))
